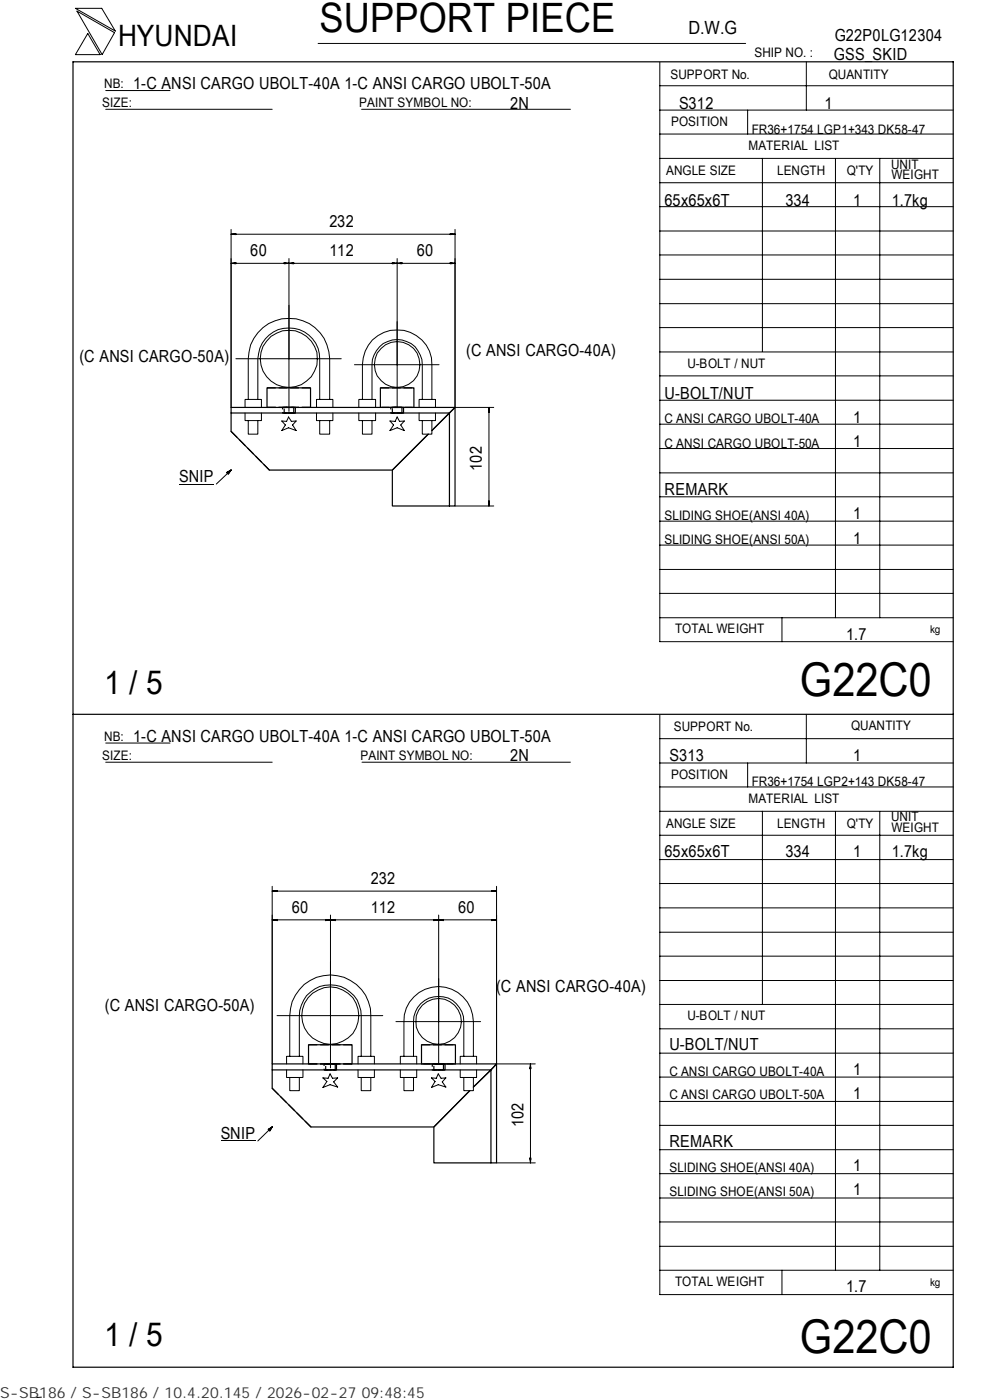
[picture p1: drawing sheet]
<svg xmlns="http://www.w3.org/2000/svg" width="210mm" height="297mm" viewBox="0 0 210 297" stroke-linecap="round" stroke-linejoin="round" font-family="sans-serif">
<g fill="none" stroke="#000" stroke-width=".21">
<path d="M16 1.8h5.6l2.9 4.8zM16.3 2.4l8 4.5-2.6 4.7zM18.6 7.1l2.6 4.5h-5.2zM22.4 19.2h13.7M67.5 9.2h90.6M139.9 18.2h62.3M139.9 13.2v122.9h62.3M171 13.1v10.3M22.4 23.2h35.3M76.7 23.2h44.3M139.9 38.8h62.3M139.9 33.6h62.3"/>
<path d="M139.9 28.4h62.3M139.9 23.4h62.3M158.6 23.4v5M161.7 33.6v41M177.2 33.7v97.4M186.6 33.7v97.4M49 55.9l1-.2v.3zM49 55.9h47.5M49 48.7v37.7M49 49.7l1-.1v.2zM49 49.7h47.5M49.7 55.8v.2"/>
<path d="M49.7 49.6v.2M60.3 55.7l1 .2-1 .1zM60.6 55.8v.2M61.3 54.9v32.4M61.3 55.9l1-.2v.3zM62 55.8v.2M83.2 55.7l1 .2-1 .1zM83.6 55.8v.2M84.2 54.9v31.4M84.2 55.9l1-.2v.3zM84.9 55.8v.2M95.5 55.7l1 .2-1 .1z"/>
<path d="M95.5 49.6l1 .1-1 .1zM95.8 49.6v.2M95.8 55.8v.2M96.5 48.7v37.7h8.2M139.9 59.3h62.3M139.9 54.1h62.3M139.9 49h62.3M139.9 43.8h62.3M50 76.1h22.4M75.2 77.4h17.9M139.9 79.7h62.3M139.9 74.7h62.3"/>
<path d="M139.9 69.5h62.3M139.9 64.4h62.3M49 99.7l-3.1 3M52 87.6v1.6h3.4v-1.6M52 86.4v-1.7h3.4v1.7M52.7 84.7v-8.6a8.6 8.6 0 0 1 8.6-8.5 8.6 8.6 0 0 1 8.6 8.5v8.6M52.7 89.2v2.9h2v-2.9M54.7 84.7v-8.6a6.6 6.6 0 0 1 6.5-6.5 6.6 6.6 0 0 1 6.6 6.5v8.6M59.8 89.3l1 .1 .4-.9 .6 .9 1-.1-.7 .9 .7 1.1-1.6-.5-1.4 .5 .7-1.1zM67.1 87.6v1.6h3.5v-1.6M67.1 86.4v-1.7h3.5v1.7M67.8 89.2v2.9h2.1v-2.9"/>
<path d="M76.1 87.6v1.6h3.6v-1.6M76.1 86.4v-1.7h3.6v1.7M76.9 84.7v-7.3a7.4 7.4 0 0 1 7.3-7.4 7.4 7.4 0 0 1 7.4 7.4v7.3M76.9 89.2v2.9h2v-2.9M78.9 84.7v-7.3a5.3 5.3 0 0 1 5.3-5.4 5.3 5.3 0 0 1 5.4 5.4v7.3M82.7 89.3l1.1 .1 .4-.9 .5 .9 1.1-.1-.8 .9 .8 1.1-1.6-.5-1.5 .5 .8-1.1zM88.9 87.6v1.6h3.5v-1.6M88.9 86.4v-1.7h3.5v1.7M89.6 89.2v2.9h2v-2.9M103.6 87.1h.2M103.7 86.4l.1 1.1h-.2zM103.7 86.4v20.9"/>
<path d="M139.9 95.2h62.3M139.9 90h62.3M139.9 84.9h62.3M38 102.7h7.4M48.1 100.2l.9-.5-.6 .9zM96.5 107.3h8.2M103.6 106.3h.2l-.1 1zM103.6 106.7h.2M139.9 100.3h62.3M139.9 115.6h62.3M139.9 110.6h62.3M139.9 105.4h62.3"/>
<path d="M139.9 131.1h62.3M139.9 125.9h62.3M139.9 120.8h62.3M165.9 131.1v5M22.4 157.6h13.7M139.9 151.7v122.9h62.3M139.9 156.7h62.3M171 151.5v10.4M22.4 161.7h35.3M76.8 161.7h44.2M139.9 177.2h62.3M139.9 172.1h62.3"/>
<path d="M139.9 167h62.3M139.9 161.9h62.3M158.6 161.9v5.1M161.7 172.1v41M177.2 172.2v97.3M186.6 172.2v97.3M57.7 188v37.7M57.7 189.1l1.1-.1v.1zM57.7 189.1h47.6M57.7 195.1h1.1v.2zM58.5 189v.1M58.5 195.1v.1"/>
<path d="M69.1 195.1h1l-1 .2zM69.3 195.1v.1M70.1 194.1v32.5M70.1 195.1h1v.2zM70.8 195.1v.1M92 195.1h1l-1 .2zM92.3 195.1v.1M93 195.1h1.1v.2zM93 194.1v31.5M93.7 195.1v.1M104.3 195.1h1l-1 .2zM104.3 189l1 .1h-1z"/>
<path d="M104.6 189v.1M104.6 195.1v.1M105.3 195.1h-47.6M105.3 188v37.7h8.2M139.9 182.4h62.3M139.9 197.8h62.3M139.9 192.6h62.3M139.9 187.4h62.3M58.7 215.5h22.5M84 216.7h17.9M139.9 218.3h62.3M139.9 213.1h62.3"/>
<path d="M139.9 208h62.3M139.9 202.9h62.3M56.9 239.6l.8-.5-.5 .8zM57.7 239.1l-3 3M60.8 227v1.6h3.5v-1.6M60.8 225.7v-1.6h3.5v1.6M61.5 224.1v-8.6a8.6 8.6 0 0 1 8.6-8.7 8.6 8.6 0 0 1 8.5 8.7v8.6M61.5 228.6v2.8h2v-2.8M63.5 224.1v-8.6a6.6 6.6 0 0 1 6.6-6.6 6.6 6.6 0 0 1 6.5 6.6v8.6M68.5 228.7l1.1 .1 .4-1 .5 1 1.1-.1-.8 .8 .8 1.1-1.6-.5-1.5 .6 .8-1.3zM75.9 227v1.6h3.5v-1.6M75.9 225.7v-1.6h3.5v1.6"/>
<path d="M76.6 228.6v2.8h2v-2.8M84.9 227v1.6h3.5v-1.6M84.9 225.7v-1.6h3.5v1.6M85.7 224.1v-7.4a7.4 7.4 0 0 1 7.3-7.4 7.4 7.4 0 0 1 7.4 7.4v7.4M85.7 228.6v2.8h2v-2.8M87.7 224.1v-7.4a5.3 5.3 0 0 1 5.3-5.3 5.3 5.3 0 0 1 5.4 5.3v7.4M91.5 228.7l1 .1 .5-1 .5 1 1.1-.1-.8 .8 .8 1.1-1.6-.5-1.5 .6 .8-1.3zM97.6 227v1.6h3.5v-1.6M97.6 225.7v-1.6h3.5v1.6M98.4 228.6v2.8h2v-2.8M112.4 226.5h.2M112.5 225.7l.1 1h-.3z"/>
<path d="M112.5 225.7v21M139.9 238.7h62.3M139.9 233.7h62.3M139.9 228.5h62.3M139.9 223.4h62.3M46.8 242.1h7.4M105.3 246.7h8.2M112.3 245.7h.3l-.1 1zM112.4 246h.2M139.9 259.2h62.3M139.9 254.2h62.3M139.9 249h62.3"/>
<path d="M139.9 243.9h62.3M139.9 269.5h62.3M139.9 264.4h62.3M165.9 269.5v5.1M8.8 296.4l-1 .1"/>
<circle cx="61.3" cy="76.1" r="6"/>
<circle cx="84.2" cy="77.3" r="4.8"/>
<circle cx="70.1" cy="215.5" r="6"/>
<circle cx="93" cy="216.7" r="4.8"/>
</g>
<g fill="none" stroke="#000" stroke-width=".25">
<path d="M15.5 13.1h186.7v277h-186.7zM49 87.6v3.9l8.1 8.2h26.1l7.6-7.6-7.6 7.6v7.6h12.1M49 86.4h47.5l-1.2 1.2h-46.3zM56.6 86.4v-4.1h9.3v4.1M80.7 86.4v-4.1h7.1v4.1M95.3 87.6l1.2-1.2v20.9h-1.2zM95.3 87.6l-3.7 3.7M15.5 151.5h186.7M57.7 227v3.9l8.2 8.2h26.1l7.6-7.7-7.6 7.7v7.6h12.1M57.7 225.7h47.6l-1.2 1.3h-46.4zM65.4 225.7v-4.1h9.3v4.1M89.4 225.7v-4.1h7.2v4.1"/>
<path d="M104.1 227l-3.7 3.6M105.3 225.7v21h-1.2v-19.7z"/>
</g>
<g fill="none" stroke="#000" stroke-width=".25" stroke-dasharray="1.9 .6" stroke-linecap="butt">
<path d="M49 91.5l8.1 8.2M56.6 82.3h9.3M56.6 86.4h9.3M59.9 86.4h2.7v1.2h-2.7v-1.2M62.1 86.4h.2v1.2h-2v-1.2h1.8M65.9 86.4h-9.3M80.7 82.3h7.1M80.7 86.4h7.1M82.9 86.4h2.7v1.2h-2.7v-1.2M85.2 86.4v1.2h-2v-1.2h2M87.8 86.4h-7.1M57.7 230.9l8.2 8.2"/>
<path d="M65.4 221.6h9.3M65.4 225.7h9.3M68.7 225.7h2.7v1.3h-2.7v-1.3M70.9 225.7h.2v1.3h-2v-1.3h1.8M74.7 225.7h-9.3M89.4 221.6h7.2M89.4 225.7h7.2M91.7 225.7h2.7v1.3h-2.7v-1.3M93.9 225.7h.2v1.3h-2.1v-1.3h1.9M96.6 225.7h-7.2"/>
</g>
<path d="M60.3 86.4h2M62.3 87.6h-2M83.2 86.4h2M85.2 87.6h-2M69.1 225.7h2M71.1 227h-2M92 225.7h2.1M94.1 227h-2.1" fill="none" stroke="#000" stroke-width=".25" stroke-dasharray="1.1 .3" stroke-linecap="butt"/>
<path d="M59.9 86.4h2.7M62.6 87.6h-2.7M82.9 86.4h2.7M85.6 87.6h-2.7M91.7 225.7h2.7M94.4 227h-2.7" fill="none" stroke="#000" stroke-width=".25" stroke-dasharray="1.5 .5" stroke-linecap="butt"/>
<path d="M68.7 225.7h2.7M71.4 227h-2.7" fill="none" stroke="#000" stroke-width=".25" stroke-dasharray="1.4 .4" stroke-linecap="butt"/>
<path d="M48.1 99.8h.9v.8h-.9zM56.9 239.2h.8v.7h-.8z" fill="#000"/>
<g font-size="9.9">
<text x="169.7" y="147.6">G22C0</text>
<text x="169.7" y="286.9">G22C0</text>
</g>
<text font-size="8.6" x="67.7" y="6.9">SUPPORT PIECE</text>
<g font-size="7">
<text x="22.1" y="147.2">1 / 5</text>
<text x="22.1" y="285.6">1 / 5</text>
</g>
<text font-size="6.3" x="25.1" y="9.8">HYUNDAI</text>
<text font-size="3.9" x="146" y="7.3">D.W.G</text>
<g font-size="3.5">
<text x="177" y="8.7">G22P0LG12304</text>
<text x="176.9" y="12.8">GSS_SKID</text>
<text x="28.3" y="19">1-C ANSI CARGO UBOLT-40A 1-C ANSI CARGO UBOLT-50A</text>
<text x="108.2" y="23.1">2N</text>
<text x="144" y="23.1">S312</text>
<text x="174.8" y="23.1">1</text>
<text x="141" y="43.6">65x65x6T</text>
<text x="166.6" y="43.6">334</text>
<text x="180.9" y="43.6">1</text>
<text x="189.1" y="43.6">1.7kg</text>
<text x="69.8" y="48.2">232</text>
<text x="53.1" y="54.4">60</text>
<text x="69.8" y="54.4">112</text>
<text x="88.4" y="54.4">60</text>
<text x="16.8" y="76.8">(C ANSI CARGO-50A)</text>
<text x="98.9" y="75.6">(C ANSI CARGO-40A)</text>
<text x="141" y="84.6">U-BOLT/NUT</text>
<text x="180.9" y="89.7">1</text>
<text x="180.9" y="94.8">1</text>
<text x="102.2" y="99.8" transform="rotate(-90 102.2 99.8)">102</text>
<text x="38" y="102.3">SNIP</text>
<text x="141" y="105.1">REMARK</text>
<text x="180.9" y="110.2">1</text>
<text x="180.9" y="115.3">1</text>
<text x="179.5" y="135.8">1.7</text>
<text x="28.3" y="157.3">1-C ANSI CARGO UBOLT-40A 1-C ANSI CARGO UBOLT-50A</text>
<text x="108.2" y="161.4">2N</text>
<text x="142" y="161.4">S313</text>
<text x="180.9" y="161.4">1</text>
<text x="141" y="181.9">65x65x6T</text>
<text x="166.6" y="181.9">334</text>
<text x="180.9" y="181.9">1</text>
<text x="189.1" y="181.9">1.7kg</text>
<text x="78.7" y="187.5">232</text>
<text x="61.9" y="193.7">60</text>
<text x="78.7" y="193.7">112</text>
<text x="97.2" y="193.7">60</text>
<text x="22.3" y="214.5">(C ANSI CARGO-50A)</text>
<text x="105.2" y="210.4">(C ANSI CARGO-40A)</text>
<text x="142" y="222.8">U-BOLT/NUT</text>
<text x="180.9" y="228">1</text>
<text x="180.9" y="233.1">1</text>
<text x="111" y="239.1" transform="rotate(-90 111 239.1)">102</text>
<text x="46.8" y="241.6">SNIP</text>
<text x="142" y="243.3">REMARK</text>
<text x="180.9" y="248.5">1</text>
<text x="180.9" y="253.6">1</text>
<text x="179.5" y="274.1">1.7</text>
</g>
<text font-size="3.2" fill="#323232" x="0" y="296.6">S-SB186 / S-SB186 / 10.4.20.145 / 2026-02-27 09:48:45</text>
<g font-size="2.8">
<text x="142.2" y="16.8">SUPPORT No.</text>
<text x="160" y="12.2">SHIP NO. :</text>
<text x="175.8" y="16.7">QUANTITY</text>
<text x="21.7" y="22.8">SIZE:</text>
<text x="22.1" y="18.7">NB:</text>
<text x="76.2" y="22.8">PAINT SYMBOL NO:</text>
<text x="142.3" y="26.8">POSITION</text>
<text x="159.4" y="28.4">FR36+1754 LGP1+343 DK58-47</text>
<text x="158.7" y="31.7">MATERIAL LIST</text>
<text x="189" y="35.8">UNIT</text>
<text x="141.3" y="37.2">ANGLE SIZE</text>
<text x="164.8" y="37.1">LENGTH</text>
<text x="179.6" y="37.1">Q'TY</text>
<text x="189.1" y="38">WEIGHT</text>
<text x="145.8" y="78">U-BOLT / NUT</text>
<text x="141" y="89.8">C ANSI CARGO UBOLT-40A</text>
<text x="141" y="95">C ANSI CARGO UBOLT-50A</text>
<text x="141" y="110.3">SLIDING SHOE(ANSI 40A)</text>
<text x="141" y="115.5">SLIDING SHOE(ANSI 50A)</text>
<text x="143.2" y="134.4">TOTAL WEIGHT</text>
<text x="142.9" y="155">SUPPORT No.</text>
<text x="180.5" y="154.9">QUANTITY</text>
<text x="21.7" y="161.3">SIZE:</text>
<text x="22.1" y="157.1">NB:</text>
<text x="76.5" y="161.2">PAINT SYMBOL NO:</text>
<text x="142.3" y="165.3">POSITION</text>
<text x="159.4" y="166.7">FR36+1754 LGP2+143 DK58-47</text>
<text x="158.7" y="170.3">MATERIAL LIST</text>
<text x="141.3" y="175.7">ANGLE SIZE</text>
<text x="164.8" y="175.6">LENGTH</text>
<text x="179.6" y="175.6">Q'TY</text>
<text x="189" y="174.2">UNIT</text>
<text x="189.1" y="176.5">WEIGHT</text>
<text x="145.8" y="216.5">U-BOLT / NUT</text>
<text x="142" y="228.2">C ANSI CARGO UBOLT-40A</text>
<text x="142" y="233.3">C ANSI CARGO UBOLT-50A</text>
<text x="142" y="248.7">SLIDING SHOE(ANSI 40A)</text>
<text x="142" y="253.7">SLIDING SHOE(ANSI 50A)</text>
<text x="143.2" y="272.9">TOTAL WEIGHT</text>
</g>
<g font-size="2.3">
<text x="197.3" y="134.3">kg</text>
<text x="197.3" y="272.8">kg</text>
</g>
</svg>
